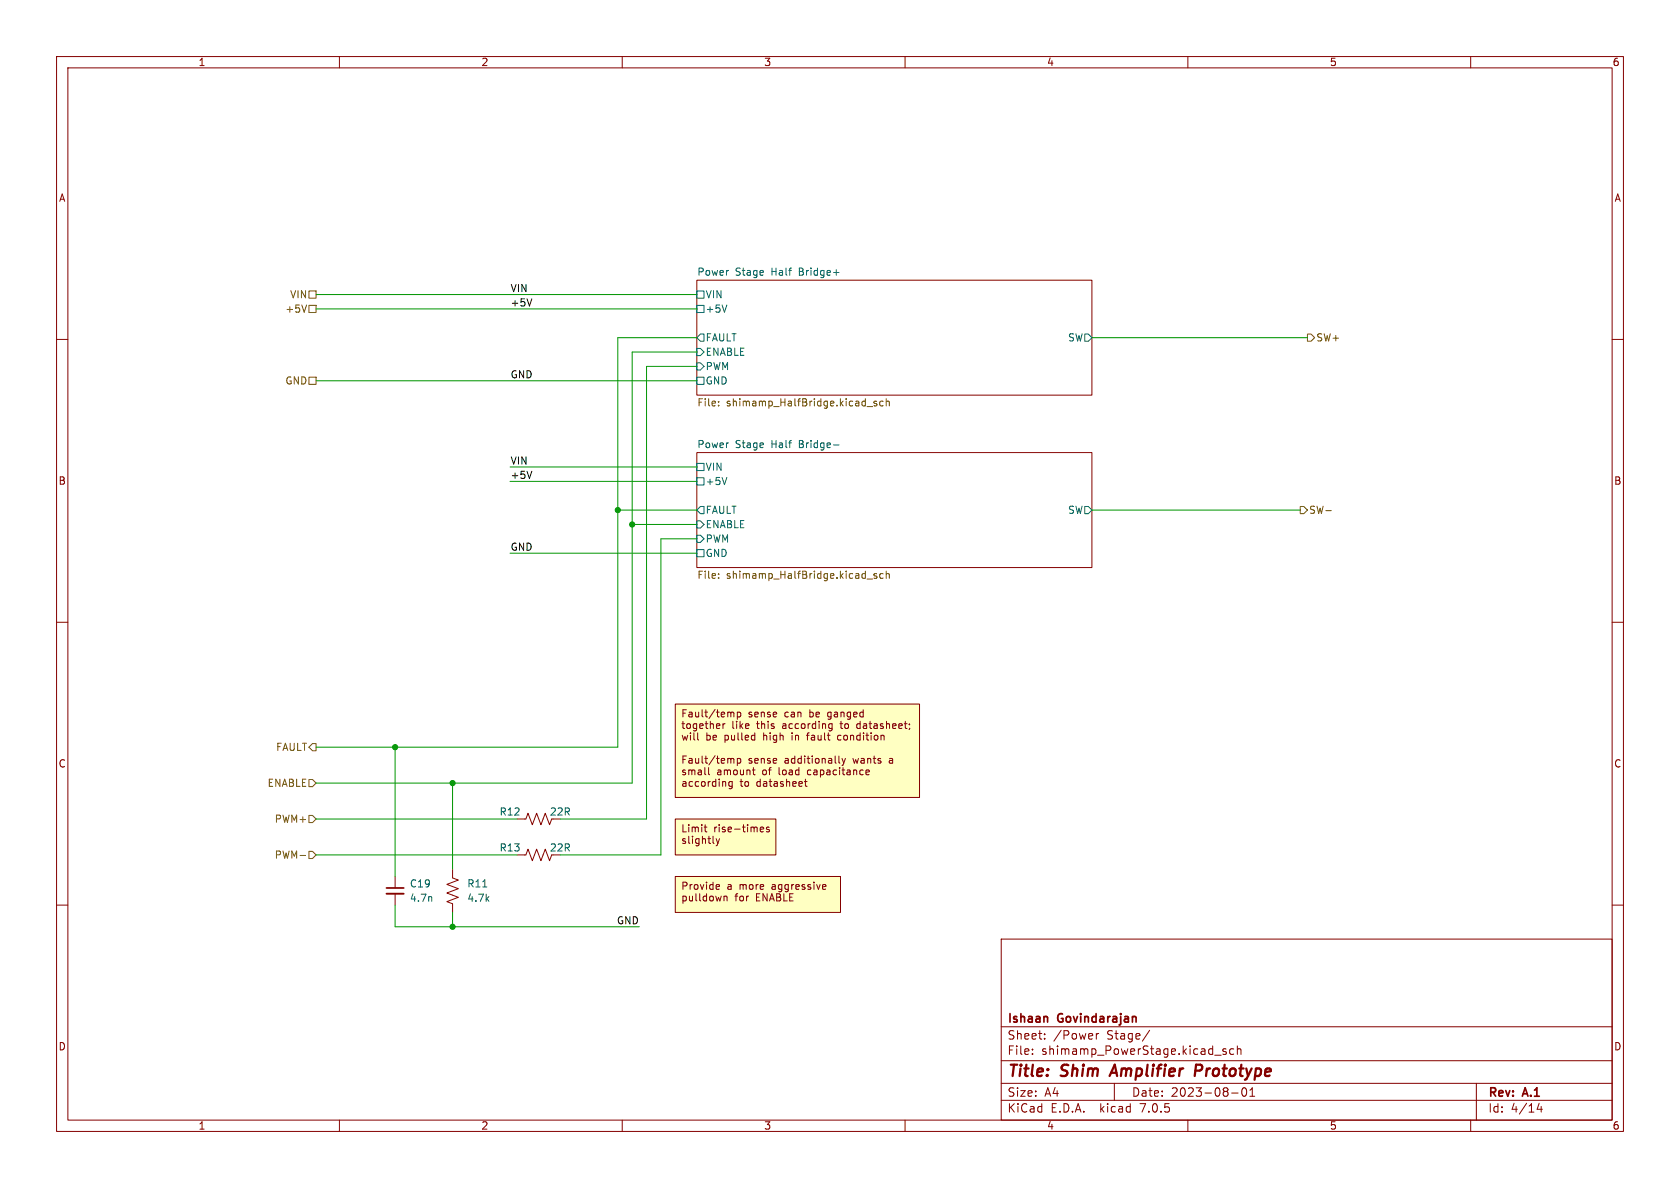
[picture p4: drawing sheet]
(kicad_sch (version 20230121) (generator eeschema)

 (paper "A4")

 (title_block
  (title "Shim Amplifier Prototype")
  (date "2023-08-01")
  (rev "A.1")
  (company "Ishaan Govindarajan"))

 (lib_symbols
  (symbol "Custom-Capacitor:CL10B472KB8NFNC" (pin_numbers hide) (pin_names (offset 0.254) hide) (in_bom yes) (on_board yes)
   (property "Reference" "C" (at 0.254 1.778 0) (effects (font (size 1.27 1.27)) (justify left)))
   (property "Value" "4.7n" (at 0.254 -2.032 0) (effects (font (size 1.27 1.27)) (justify left)))
   (property "Footprint" "Capacitor_SMD:C_0603_1608Metric_Pad1.08x0.95mm_HandSolder" (at 0 0 0) (effects (font (size 1.27 1.27)) hide))
   (property "Datasheet" "https://product.samsungsem.com/mlcc/CL10B472KB8NFN.do" (at 0 0 0) (effects (font (size 1.27 1.27)) hide))
   (property "Manufacturer" "Samsung Electro-Mechanics" (at 0 0 0) (effects (font (size 1.27 1.27)) hide))
   (property "Part Number" "CL10B472KB8NFNC" (at 0 0 0) (effects (font (size 1.27 1.27)) hide))
   (symbol "CL10B472KB8NFNC_0_1"
    (polyline (pts (xy -1.524 -0.508) (xy 1.524 -0.508)) (stroke (width 0.3302) (type default)) (fill (type none)))
    (polyline (pts (xy -1.524 0.508) (xy 1.524 0.508)) (stroke (width 0.3048) (type default)) (fill (type none))))
   (symbol "CL10B472KB8NFNC_1_1"
    (pin passive line (at 0 2.54 270) (length 2.032) (name "~" (effects (font (size 1.27 1.27)))) (number "1" (effects (font (size 1.27 1.27)))))
    (pin passive line (at 0 -2.54 90) (length 2.032) (name "~" (effects (font (size 1.27 1.27)))) (number "2" (effects (font (size 1.27 1.27)))))))
  (symbol "Custom-Resistor:RMCF0603FT22R0" (pin_numbers hide) (pin_names (offset 0)) (in_bom yes) (on_board yes)
   (property "Reference" "R" (at 2.54 0 90) (effects (font (size 1.27 1.27))))
   (property "Value" "22R" (at -2.54 0 90) (effects (font (size 1.27 1.27))))
   (property "Footprint" "Resistor_SMD:R_0603_1608Metric_Pad0.98x0.95mm_HandSolder" (at 1.016 -0.254 90) (effects (font (size 1.27 1.27)) hide))
   (property "Datasheet" "https://www.seielect.com/Catalog/SEI-RMCF_RMCP.pdf" (at 0 0 0) (effects (font (size 1.27 1.27)) hide))
   (property "Manufacturer" "Stackpole Electronics Inc" (at 0 0 0) (effects (font (size 1.27 1.27)) hide))
   (property "Part Number" "RMCF0603FT22R0" (at 0 0 0) (effects (font (size 1.27 1.27)) hide))
   (symbol "RMCF0603FT22R0_0_1"
    (polyline (pts (xy 0 -2.286) (xy 0 -2.54)) (stroke (width 0) (type default)) (fill (type none)))
    (polyline (pts (xy 0 2.286) (xy 0 2.54)) (stroke (width 0) (type default)) (fill (type none)))
    (polyline (pts (xy 0 -0.762) (xy 1.016 -1.143) (xy 0 -1.524) (xy -1.016 -1.905) (xy 0 -2.286)) (stroke (width 0) (type default)) (fill (type none)))
    (polyline (pts (xy 0 0.762) (xy 1.016 0.381) (xy 0 0) (xy -1.016 -0.381) (xy 0 -0.762)) (stroke (width 0) (type default)) (fill (type none)))
    (polyline (pts (xy 0 2.286) (xy 1.016 1.905) (xy 0 1.524) (xy -1.016 1.143) (xy 0 0.762)) (stroke (width 0) (type default)) (fill (type none))))
   (symbol "RMCF0603FT22R0_1_1"
    (pin passive line (at 0 3.81 270) (length 1.27) (name "~" (effects (font (size 1.27 1.27)))) (number "1" (effects (font (size 1.27 1.27)))))
    (pin passive line (at 0 -3.81 90) (length 1.27) (name "~" (effects (font (size 1.27 1.27)))) (number "2" (effects (font (size 1.27 1.27)))))))
  (symbol "Custom-Resistor:RMCF0603FT4K70" (pin_numbers hide) (pin_names (offset 0)) (in_bom yes) (on_board yes)
   (property "Reference" "R" (at 2.54 0 90) (effects (font (size 1.27 1.27))))
   (property "Value" "4.7k" (at -2.54 0 90) (effects (font (size 1.27 1.27))))
   (property "Footprint" "Resistor_SMD:R_0603_1608Metric_Pad0.98x0.95mm_HandSolder" (at 1.016 -0.254 90) (effects (font (size 1.27 1.27)) hide))
   (property "Datasheet" "https://www.seielect.com/Catalog/SEI-RMCF_RMCP.pdf" (at 0 0 0) (effects (font (size 1.27 1.27)) hide))
   (property "Manufacturer" "Stackpole Electronics Inc" (at 0 0 0) (effects (font (size 1.27 1.27)) hide))
   (property "Part Number" "RMCF0603FT4K70" (at 0 0 0) (effects (font (size 1.27 1.27)) hide))
   (symbol "RMCF0603FT4K70_0_1"
    (polyline (pts (xy 0 -2.286) (xy 0 -2.54)) (stroke (width 0) (type default)) (fill (type none)))
    (polyline (pts (xy 0 2.286) (xy 0 2.54)) (stroke (width 0) (type default)) (fill (type none)))
    (polyline (pts (xy 0 -0.762) (xy 1.016 -1.143) (xy 0 -1.524) (xy -1.016 -1.905) (xy 0 -2.286)) (stroke (width 0) (type default)) (fill (type none)))
    (polyline (pts (xy 0 0.762) (xy 1.016 0.381) (xy 0 0) (xy -1.016 -0.381) (xy 0 -0.762)) (stroke (width 0) (type default)) (fill (type none)))
    (polyline (pts (xy 0 2.286) (xy 1.016 1.905) (xy 0 1.524) (xy -1.016 1.143) (xy 0 0.762)) (stroke (width 0) (type default)) (fill (type none))))
   (symbol "RMCF0603FT4K70_1_1"
    (pin passive line (at 0 3.81 270) (length 1.27) (name "~" (effects (font (size 1.27 1.27)))) (number "1" (effects (font (size 1.27 1.27)))))
    (pin passive line (at 0 -3.81 90) (length 1.27) (name "~" (effects (font (size 1.27 1.27)))) (number "2" (effects (font (size 1.27 1.27))))))))

 (junction (at 80.01 163.83) (diameter 0) (color 0 0 0 0))
 (junction (at 80.01 138.43) (diameter 0) (color 0 0 0 0))
 (junction (at 111.76 92.71) (diameter 0) (color 0 0 0 0))
 (junction (at 69.85 132.08) (diameter 0) (color 0 0 0 0))
 (junction (at 109.22 90.17) (diameter 0) (color 0 0 0 0))

 (wire (pts (xy 80.01 163.83) (xy 113.03 163.83)) (stroke (width 0) (type default)))
 (wire (pts (xy 111.76 92.71) (xy 111.76 138.43)) (stroke (width 0) (type default)))
 (wire (pts (xy 116.84 95.25) (xy 116.84 151.13)) (stroke (width 0) (type default)))
 (wire (pts (xy 80.01 138.43) (xy 111.76 138.43)) (stroke (width 0) (type default)))
 (wire (pts (xy 193.04 90.17) (xy 229.87 90.17)) (stroke (width 0) (type default)))
 (wire (pts (xy 111.76 62.23) (xy 111.76 92.71)) (stroke (width 0) (type default)))
 (wire (pts (xy 109.22 90.17) (xy 123.19 90.17)) (stroke (width 0) (type default)))
 (wire (pts (xy 90.17 82.55) (xy 123.19 82.55)) (stroke (width 0) (type default)))
 (wire (pts (xy 123.19 62.23) (xy 111.76 62.23)) (stroke (width 0) (type default)))
 (wire (pts (xy 109.22 90.17) (xy 109.22 132.08)) (stroke (width 0) (type default)))
 (wire (pts (xy 114.3 64.77) (xy 114.3 144.78)) (stroke (width 0) (type default)))
 (wire (pts (xy 109.22 59.69) (xy 123.19 59.69)) (stroke (width 0) (type default)))
 (wire (pts (xy 111.76 92.71) (xy 123.19 92.71)) (stroke (width 0) (type default)))
 (wire (pts (xy 193.04 59.69) (xy 231.14 59.69)) (stroke (width 0) (type default)))
 (wire (pts (xy 99.06 151.13) (xy 116.84 151.13)) (stroke (width 0) (type default)))
 (wire (pts (xy 109.22 59.69) (xy 109.22 90.17)) (stroke (width 0) (type default)))
 (wire (pts (xy 55.88 138.43) (xy 80.01 138.43)) (stroke (width 0) (type default)))
 (wire (pts (xy 80.01 161.29) (xy 80.01 163.83)) (stroke (width 0) (type default)))
 (wire (pts (xy 123.19 64.77) (xy 114.3 64.77)) (stroke (width 0) (type default)))
 (wire (pts (xy 90.17 85.09) (xy 123.19 85.09)) (stroke (width 0) (type default)))
 (wire (pts (xy 99.06 144.78) (xy 114.3 144.78)) (stroke (width 0) (type default)))
 (wire (pts (xy 69.85 132.08) (xy 109.22 132.08)) (stroke (width 0) (type default)))
 (wire (pts (xy 55.88 67.31) (xy 123.19 67.31)) (stroke (width 0) (type default)))
 (wire (pts (xy 116.84 95.25) (xy 123.19 95.25)) (stroke (width 0) (type default)))
 (wire (pts (xy 55.88 132.08) (xy 69.85 132.08)) (stroke (width 0) (type default)))
 (wire (pts (xy 55.88 151.13) (xy 91.44 151.13)) (stroke (width 0) (type default)))
 (wire (pts (xy 69.85 160.02) (xy 69.85 163.83)) (stroke (width 0) (type default)))
 (wire (pts (xy 55.88 144.78) (xy 91.44 144.78)) (stroke (width 0) (type default)))
 (wire (pts (xy 55.88 52.07) (xy 123.19 52.07)) (stroke (width 0) (type default)))
 (wire (pts (xy 90.17 97.79) (xy 123.19 97.79)) (stroke (width 0) (type default)))
 (wire (pts (xy 69.85 163.83) (xy 80.01 163.83)) (stroke (width 0) (type default)))
 (wire (pts (xy 80.01 138.43) (xy 80.01 153.67)) (stroke (width 0) (type default)))
 (wire (pts (xy 69.85 132.08) (xy 69.85 154.94)) (stroke (width 0) (type default)))
 (wire (pts (xy 55.88 54.61) (xy 123.19 54.61)) (stroke (width 0) (type default)))

 (text_box "Limit rise-times slightly\n" (at 119.38 144.78 0) (size 17.78 6.35) (stroke (width 0) (type default) (color 132 0 0 1)) (fill (type color) (color 255 255 194 1)) (effects (font (size 1.27 1.27) (color 132 0 0 1)) (justify left top)))
 (text_box "Provide a more aggressive pulldown for ENABLE\n" (at 119.38 154.94 0) (size 29.21 6.35) (stroke (width 0) (type default) (color 132 0 0 1)) (fill (type color) (color 255 255 194 1)) (effects (font (size 1.27 1.27) (color 132 0 0 1)) (justify left top)))
 (text_box "Fault/temp sense can be ganged together like this according to datasheet; will be pulled high in fault condition\n\nFault/temp sense additionally wants a small amount of load capacitance according to datasheet" (at 119.38 124.46 0) (size 43.18 16.51) (stroke (width 0) (type default) (color 132 0 0 1)) (fill (type color) (color 255 255 194 1)) (effects (font (size 1.27 1.27) (color 132 0 0 1)) (justify left top)))

 (label "+5V" (at 90.17 85.09 0) (fields_autoplaced) (effects (font (size 1.27 1.27)) (justify left bottom)))
 (label "VIN" (at 90.17 52.07 0) (fields_autoplaced) (effects (font (size 1.27 1.27)) (justify left bottom)))
 (label "GND" (at 113.03 163.83 180) (fields_autoplaced) (effects (font (size 1.27 1.27)) (justify right bottom)))
 (label "VIN" (at 90.17 82.55 0) (fields_autoplaced) (effects (font (size 1.27 1.27)) (justify left bottom)))
 (label "GND" (at 90.17 97.79 0) (fields_autoplaced) (effects (font (size 1.27 1.27)) (justify left bottom)))
 (label "+5V" (at 90.17 54.61 0) (fields_autoplaced) (effects (font (size 1.27 1.27)) (justify left bottom)))
 (label "GND" (at 90.17 67.31 0) (fields_autoplaced) (effects (font (size 1.27 1.27)) (justify left bottom)))

 (hierarchical_label "PWM-" (shape input) (at 55.88 151.13 180) (fields_autoplaced) (effects (font (size 1.27 1.27)) (justify right)))
 (hierarchical_label "PWM+" (shape input) (at 55.88 144.78 180) (fields_autoplaced) (effects (font (size 1.27 1.27)) (justify right)))
 (hierarchical_label "GND" (shape passive) (at 55.88 67.31 180) (fields_autoplaced) (effects (font (size 1.27 1.27)) (justify right)))
 (hierarchical_label "SW+" (shape output) (at 231.14 59.69 0) (fields_autoplaced) (effects (font (size 1.27 1.27)) (justify left)))
 (hierarchical_label "FAULT" (shape output) (at 55.88 132.08 180) (fields_autoplaced) (effects (font (size 1.27 1.27)) (justify right)))
 (hierarchical_label "ENABLE" (shape input) (at 55.88 138.43 180) (fields_autoplaced) (effects (font (size 1.27 1.27)) (justify right)))
 (hierarchical_label "+5V" (shape passive) (at 55.88 54.61 180) (fields_autoplaced) (effects (font (size 1.27 1.27)) (justify right)))
 (hierarchical_label "SW-" (shape output) (at 229.87 90.17 0) (fields_autoplaced) (effects (font (size 1.27 1.27)) (justify left)))
 (hierarchical_label "VIN" (shape passive) (at 55.88 52.07 180) (fields_autoplaced) (effects (font (size 1.27 1.27)) (justify right)))

 (symbol (lib_id "Custom-Resistor:RMCF0603FT22R0") (at 95.25 151.13 90) (unit 1) (in_bom yes) (on_board yes) (dnp no)
  (property "Reference" "R13" (at 90.17 149.86 90) (effects (font (size 1.27 1.27))))
  (property "Value" "22R" (at 99.06 149.86 90) (effects (font (size 1.27 1.27))))
  (property "Footprint" "Resistor_SMD:R_0603_1608Metric_Pad0.98x0.95mm_HandSolder" (at 95.504 150.114 90) (effects (font (size 1.27 1.27)) hide))
  (property "Datasheet" "https://www.seielect.com/Catalog/SEI-RMCF_RMCP.pdf" (at 95.25 151.13 0) (effects (font (size 1.27 1.27)) hide))
  (property "Manufacturer" "Stackpole Electronics Inc" (at 95.25 151.13 0) (effects (font (size 1.27 1.27)) hide))
  (property "Part Number" "RMCF0603FT22R0" (at 95.25 151.13 0) (effects (font (size 1.27 1.27)) hide)) (pin "1") (pin "2"))

 (symbol (lib_id "Custom-Resistor:RMCF0603FT22R0") (at 95.25 144.78 90) (unit 1) (in_bom yes) (on_board yes) (dnp no)
  (property "Reference" "R12" (at 90.17 143.51 90) (effects (font (size 1.27 1.27))))
  (property "Value" "22R" (at 99.06 143.51 90) (effects (font (size 1.27 1.27))))
  (property "Footprint" "Resistor_SMD:R_0603_1608Metric_Pad0.98x0.95mm_HandSolder" (at 95.504 143.764 90) (effects (font (size 1.27 1.27)) hide))
  (property "Datasheet" "https://www.seielect.com/Catalog/SEI-RMCF_RMCP.pdf" (at 95.25 144.78 0) (effects (font (size 1.27 1.27)) hide))
  (property "Manufacturer" "Stackpole Electronics Inc" (at 95.25 144.78 0) (effects (font (size 1.27 1.27)) hide))
  (property "Part Number" "RMCF0603FT22R0" (at 95.25 144.78 0) (effects (font (size 1.27 1.27)) hide)) (pin "1") (pin "2"))

 (symbol (lib_id "Custom-Resistor:RMCF0603FT4K70") (at 80.01 157.48 180) (unit 1) (in_bom yes) (on_board yes) (dnp no) (fields_autoplaced)
  (property "Reference" "R11" (at 82.55 156.21 0) (effects (font (size 1.27 1.27)) (justify right)))
  (property "Value" "4.7k" (at 82.55 158.75 0) (effects (font (size 1.27 1.27)) (justify right)))
  (property "Footprint" "Resistor_SMD:R_0603_1608Metric_Pad0.98x0.95mm_HandSolder" (at 78.994 157.226 90) (effects (font (size 1.27 1.27)) hide))
  (property "Datasheet" "https://www.seielect.com/Catalog/SEI-RMCF_RMCP.pdf" (at 80.01 157.48 0) (effects (font (size 1.27 1.27)) hide))
  (property "Manufacturer" "Stackpole Electronics Inc" (at 80.01 157.48 0) (effects (font (size 1.27 1.27)) hide))
  (property "Part Number" "RMCF0603FT4K70" (at 80.01 157.48 0) (effects (font (size 1.27 1.27)) hide)) (pin "1") (pin "2"))

 (symbol (lib_id "Custom-Capacitor:CL10B472KB8NFNC") (at 69.85 157.48 0) (unit 1) (in_bom yes) (on_board yes) (dnp no) (fields_autoplaced)
  (property "Reference" "C19" (at 72.39 156.2163 0) (effects (font (size 1.27 1.27)) (justify left)))
  (property "Value" "4.7n" (at 72.39 158.7563 0) (effects (font (size 1.27 1.27)) (justify left)))
  (property "Footprint" "Capacitor_SMD:C_0603_1608Metric_Pad1.08x0.95mm_HandSolder" (at 69.85 157.48 0) (effects (font (size 1.27 1.27)) hide))
  (property "Datasheet" "https://product.samsungsem.com/mlcc/CL10B472KB8NFN.do" (at 69.85 157.48 0) (effects (font (size 1.27 1.27)) hide))
  (property "Manufacturer" "Samsung Electro-Mechanics" (at 69.85 157.48 0) (effects (font (size 1.27 1.27)) hide))
  (property "Part Number" "CL10B472KB8NFNC" (at 69.85 157.48 0) (effects (font (size 1.27 1.27)) hide)) (pin "1") (pin "2"))

 (sheet (at 123.19 80.01) (size 69.85 20.32) (fields_autoplaced) (stroke (width 0.1524) (type solid)) (fill (color 0 0 0 0.0000))
  (property "Sheetname" "Power Stage Half Bridge-" (at 123.19 79.2984 0) (effects (font (size 1.27 1.27)) (justify left bottom)))
  (property "Sheetfile" "shimamp_HalfBridge.kicad_sch" (at 123.19 100.9146 0) (effects (font (size 1.27 1.27)) (justify left top))) (pin "GND" passive (at 123.19 97.79 180) (effects (font (size 1.27 1.27)) (justify left)))
  (pin "+5V" passive (at 123.19 85.09 180) (effects (font (size 1.27 1.27)) (justify left))) (pin "VIN" passive (at 123.19 82.55 180) (effects (font (size 1.27 1.27)) (justify left))) (pin "ENABLE" input (at 123.19 92.71 180) (effects (font (size 1.27 1.27)) (justify left))) (pin "FAULT" output (at 123.19 90.17 180) (effects (font (size 1.27 1.27)) (justify left))) (pin "PWM" input (at 123.19 95.25 180) (effects (font (size 1.27 1.27)) (justify left))) (pin "SW" output (at 193.04 90.17 0) (effects (font (size 1.27 1.27)) (justify right))))

 (sheet (at 123.19 49.53) (size 69.85 20.32) (fields_autoplaced) (stroke (width 0.1524) (type solid)) (fill (color 0 0 0 0.0000))
  (property "Sheetname" "Power Stage Half Bridge+" (at 123.19 48.8184 0) (effects (font (size 1.27 1.27)) (justify left bottom)))
  (property "Sheetfile" "shimamp_HalfBridge.kicad_sch" (at 123.19 70.4346 0) (effects (font (size 1.27 1.27)) (justify left top))) (pin "GND" passive (at 123.19 67.31 180) (effects (font (size 1.27 1.27)) (justify left)))
  (pin "+5V" passive (at 123.19 54.61 180) (effects (font (size 1.27 1.27)) (justify left))) (pin "VIN" passive (at 123.19 52.07 180) (effects (font (size 1.27 1.27)) (justify left))) (pin "ENABLE" input (at 123.19 62.23 180) (effects (font (size 1.27 1.27)) (justify left))) (pin "FAULT" output (at 123.19 59.69 180) (effects (font (size 1.27 1.27)) (justify left))) (pin "PWM" input (at 123.19 64.77 180) (effects (font (size 1.27 1.27)) (justify left))) (pin "SW" output (at 193.04 59.69 0) (effects (font (size 1.27 1.27)) (justify right)))))
